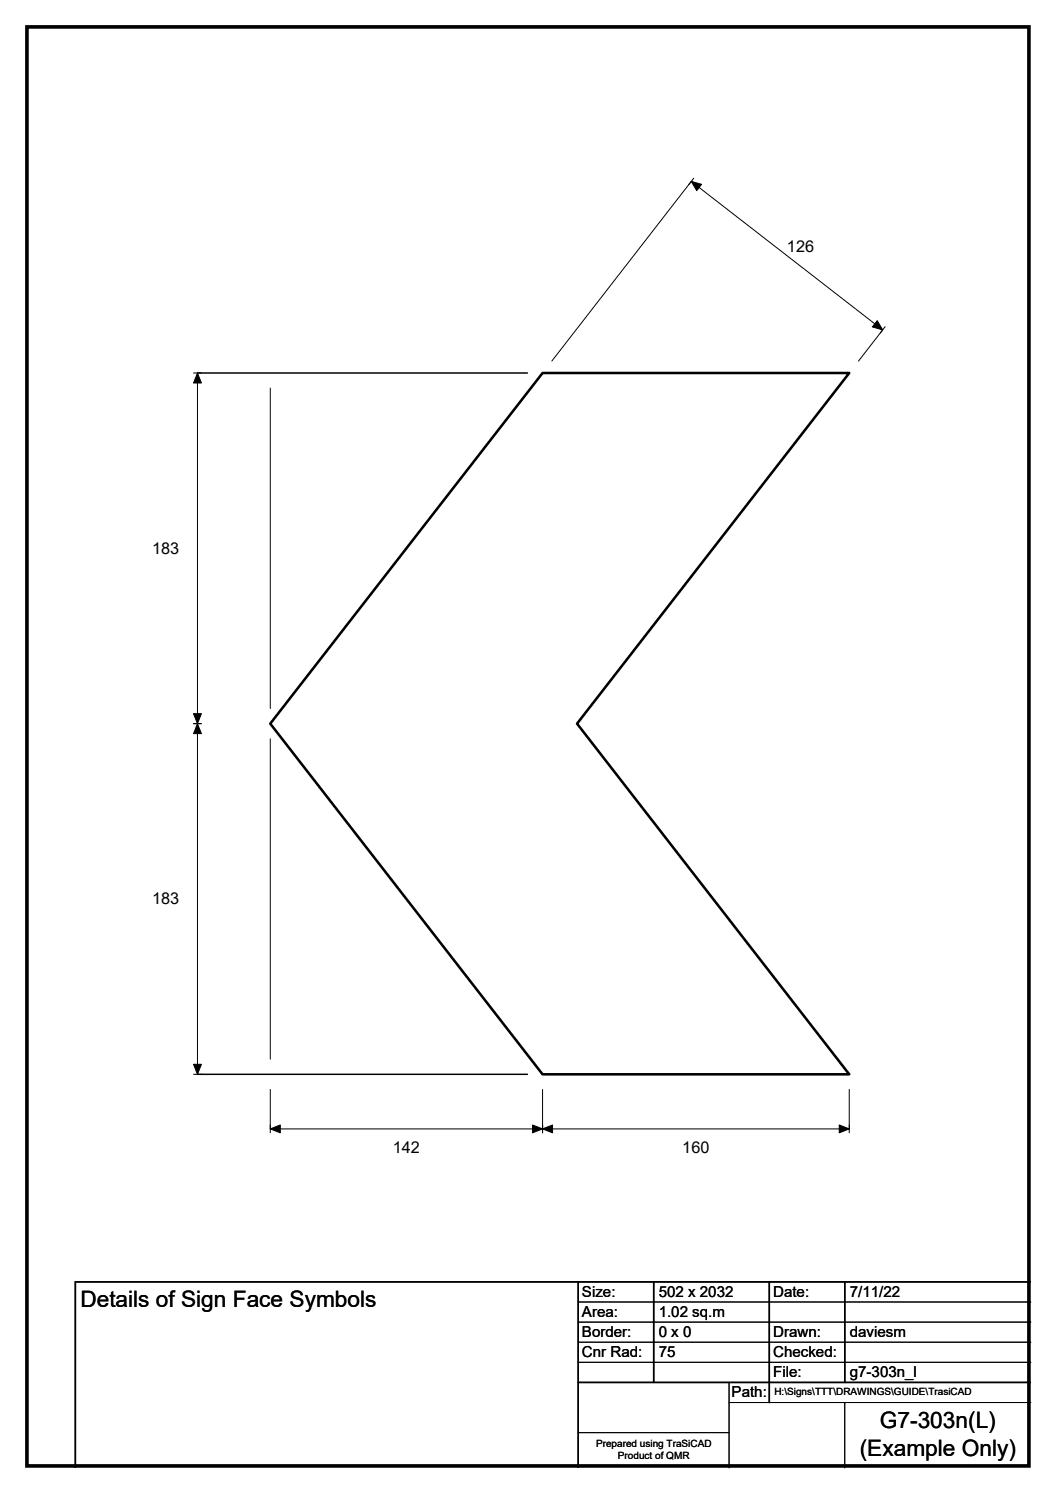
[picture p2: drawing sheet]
<svg xmlns="http://www.w3.org/2000/svg" width="210mm" height="297mm" viewBox="0 0 210 297" stroke-linecap="round" stroke-linejoin="round" font-family="sans-serif">
<path d="M39.3 74.2h65.6M39.3 213.7h65.6M115 255v37M130 255v20M153 255v24M168 255v20M205 255h-190v37M115 275h90" fill="none" stroke="#000" stroke-width=".3"/>
<g fill="none" stroke="#000" stroke-width=".2">
<path d="M137.9 35.5l-.9 1.2M38.5 74.2h1.5M39.3 74.2v139.5M53.7 77.2v63.8M109.7 71.8l27.8-35.7 38 29.5-4.8 6.2M176 65l-1 1.3M38.5 144h1.5M53.7 147v63.7M38.5 213.7h1.5M53.7 216.7v8.7M107.9 216.7v8.7M168.9 216.7v8.7"/>
<path d="M168.9 224.6h-115.2M115 259h90M115 263h90M115 267h90M115 271h90M145 279h60M145 275v17M168 279v13M115 285h30"/>
</g>
<path d="M137.5 36.1l2 .6-1 1.2zM39.3 74.2l.7 2h-1.5zM174.4 63.8l1.1 1.8-2-.6zM38.5 142h1.5l-.7 2zM39.3 144l.7 2h-1.5zM38.5 211.8h1.5l-.7 1.9zM53.7 224.6l2-.8v1.6zM107.9 224.6l2-.8v1.6zM105.9 223.8l2 .8-2 .8zM166.9 223.8l2 .8-2 .8z" fill="#000" stroke="#000" stroke-width=".2"/>
<path d="M107.9 74.2h61l-54.2 69.8 54.2 69.7h-61l-54.2-69.7z" fill="none" stroke="#000" stroke-width=".51"/>
<path d="M5.4 5.4h199.2v286.3h-199.2z" fill="none" stroke="#000" stroke-width=".72"/>
<g font-size="4.5">
<text x="16" y="260.1">Details of Sign Face Symbols</text>
<text x="175" y="284.2">G7-303n(L)</text>
<text x="171" y="289.6">(Example Only)</text>
</g>
<g font-size="3.2">
<text x="156.5" y="50.1">126</text>
<text x="30.2" y="110.2">183</text>
<text x="30.2" y="179.9">183</text>
<text x="78.1" y="229.3">142</text>
<text x="135.7" y="229.3">160</text>
</g>
<g font-size="3">
<text x="115.7" y="258">Size:</text>
<text x="131" y="258">502 x 2032</text>
<text x="153.7" y="258">Date:</text>
<text x="169" y="258">7/11/22</text>
<text x="115.7" y="262">Area:</text>
<text x="131" y="262">1.02 sq.m</text>
<text x="115.7" y="266">Border:</text>
<text x="115.7" y="270">Cnr Rad:</text>
<text x="131" y="266">0 x 0</text>
<text x="131" y="270">75</text>
<text x="153.7" y="266">Drawn:</text>
<text x="153.7" y="270">Checked:</text>
<text x="169" y="266">daviesm</text>
<text x="153.7" y="274">File:</text>
<text x="169" y="274">g7-303n_l</text>
<text x="145.5" y="278">Path:</text>
</g>
<g font-size="2">
<text x="154" y="277.6">H:\Signs\TTT\DRAWINGS\GUIDE\TrasiCAD</text>
<text x="118.5" y="287.8">Prepared using TraSiCAD</text>
<text x="122.9" y="290.2">Product of QMR</text>
</g>
</svg>
